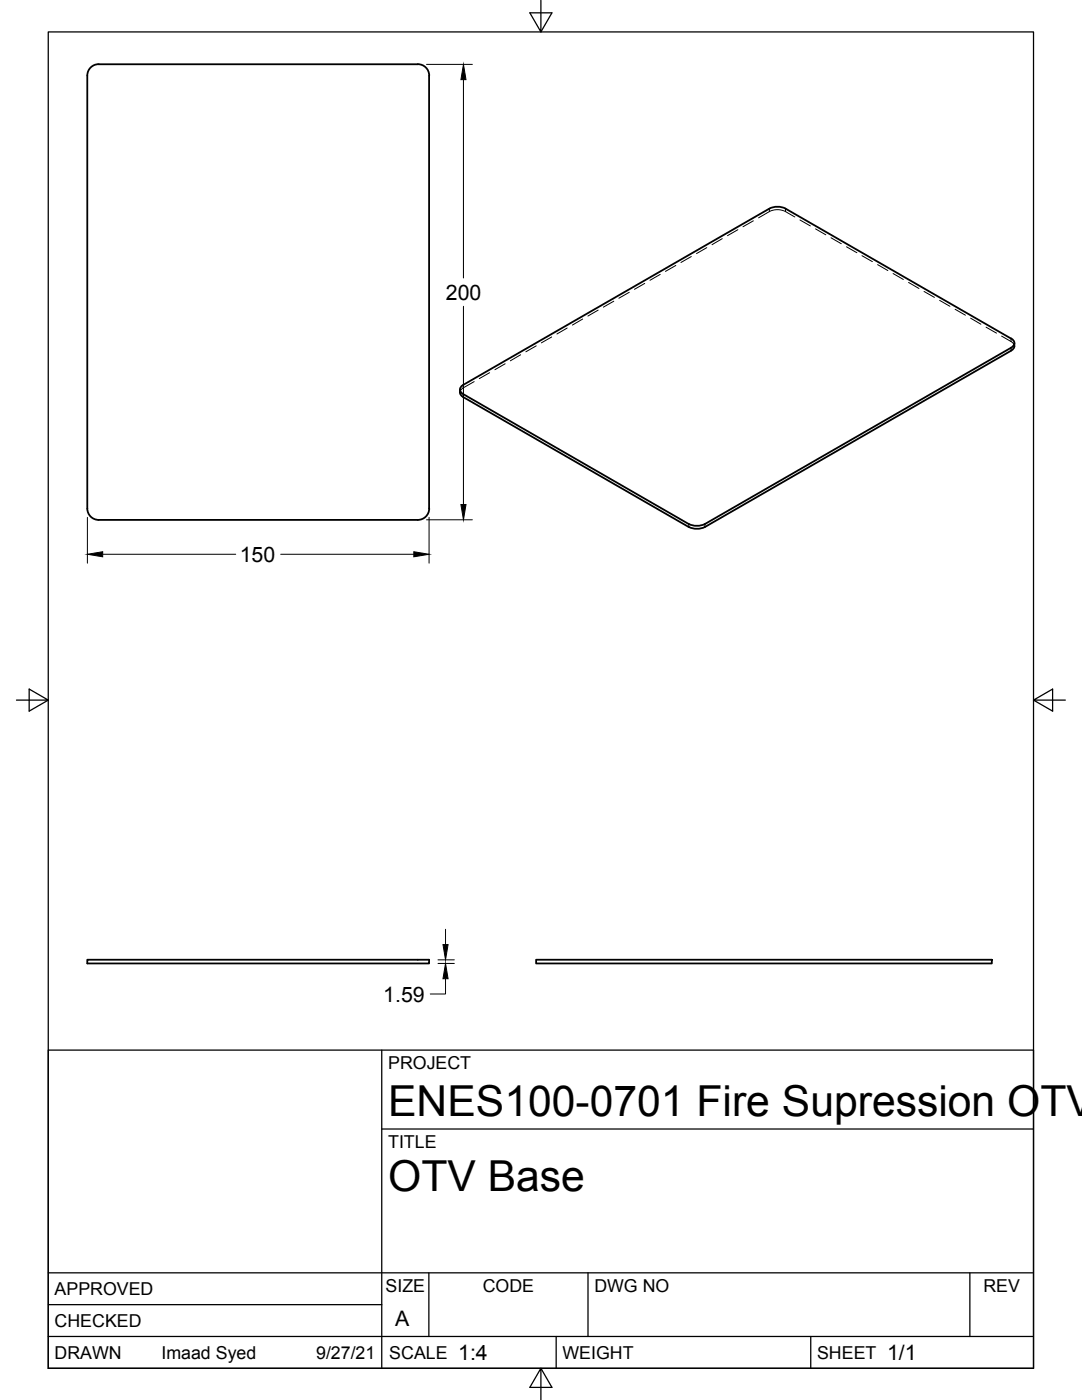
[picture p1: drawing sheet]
<svg xmlns="http://www.w3.org/2000/svg" width="216mm" height="279mm" viewBox="0 0 216 279" stroke-linecap="round" stroke-linejoin="round" font-family="sans-serif">
<!-- layer: Visible -->
<path d="M17.4 15.1v86.4M85.6 15.1v86.4M85.6 15.1a2.28 2.28 0 0 0-2.2-2.3h-63.7a2.24 2.24 0 0 0-2.3 2.3M202.4 68.5v.6M202.4 69.1a1.18 1.18 0 0 1-.7 .9l-61 35.2a3.6 3.6 0 0 1-3.3 0l-45.2-26.2a1.25 1.25 0 0 1-.4-1.3M17.4 101.5a2.28 2.28 0 0 0 2.3 2.3h63.7a2.28 2.28 0 0 0 2.2-2.3M137.4 104.6l-45-25.9a.97 .97 0 0 1-.6-1 .97 .97 0 0 1 .6-.9l61.1-35.2a3.6 3.6 0 0 1 3.2 0l45.1 25.9a.97 .97 0 0 1 .6 1 .97 .97 0 0 1-.6 .9l-61.1 35.2M137.4 104.6a3.6 3.6 0 0 0 3.3 0M17.4 191.5h68.2v.8h-68.2zM107 191.5h90.9v.8h-90.9z" fill="none" stroke="#000" stroke-width=".36"/>
<!-- layer: Visible Narrow -->
<path d="M92.4 78.7v.5M201.7 69.4v.6M137.4 104.6v.6M140.7 104.6v.6" fill="none" stroke="#000" stroke-width=".2"/>
<!-- layer: Hidden -->
<g fill="none" stroke="#000" stroke-width=".2">
<path d="M125.6 58.3l-2.1 1.2M128.7 56.6l-2.1 1.1M131.7 54.8l-2 1.1M134.9 53l-2.1 1.2M137.9 51.2l-2 1.2M141 49.4l-2 1.2M144.1 47.6l-2 1.2M147.2 45.8l-2 1.2M150.3 44.1l-2 1.2M158.6 43.3l-1.9-1.1a3.5 3.5 0 0 0-3.2 0l-2.1 1.3M159.6 43.9l2.1 1.2M162.7 45.7l2.1 1.2"/>
<path d="M165.8 47.5l2.1 1.1M168.9 49.3l2.1 1.1M172 51l2.1 1.2M175.1 52.8l2.1 1.2M178.2 54.6l2.1 1.2M181.3 56.4l2.1 1.2M184.4 58.2l2.1 1.2M187.5 59.9l2 1.2M94.6 76.2l-2.4 1.4-.3 .3-.1 .4M97.7 74.4l-2.1 1.2M100.8 72.6l-2.1 1.2M103.9 70.8l-2.1 1.2"/>
<path d="M107 69l-2.1 1.2M110.1 67.2l-2.1 1.2M113.2 65.5l-2.1 1.2M116.3 63.7l-2.1 1.2M119.4 61.9l-2.1 1.2M122.5 60.1l-2.1 1.2M190.6 61.7l2 1.2M193.7 63.5l2 1.2M196.8 65.3l2 1.2M199.9 67.1l2.1 1.2 .3 .4 .1 .4"/>
</g>
<!-- layer: Hidden Narrow -->
<path d="M153.5 41.6v.6M156.7 41.6v.6M92.4 76.8v.6M201.7 67.6v.6" fill="none" stroke="#000" stroke-width=".2"/>
<!-- layer: Border -->
<path d="M9.6 6.4h196.6v266.7h-196.6zM107.9 0v6.4l-2.2-3.8h4.4l-2.2 3.8M3.3 139.7h6.3l-3.8-2.2v4.4l3.8-2.2M206.2 139.7l3.8 2.2v-4.4l-3.8 2.2h6.4M107.9 273.1l2.2 3.8h-4.4l2.2-3.8v6.3" fill="none" stroke="#000" stroke-width=".25"/>
<!-- layer: Titleblock -->
<path d="M9.6 209.6h196.6v63.5h-196.6zM76.2 209.6v63.5M76.2 225.3h130M9.6 254h196.6M85.6 254v12.7M117.3 254v12.7M193.5 254v12.7M9.6 266.7h196.6M9.6 260.4h66.6M111 266.7v6.4M161.8 266.7v6.4" fill="none" stroke="#000" stroke-width=".25"/>
<!-- layer: Dimensions -->
<path d="M85.1 12.8h9.2M92.5 15.9v39.6M92.5 61.1v39.6M17.4 103.3v9.1M20.5 110.6h26.5M56 110.6h26.6M85.1 103.7h9.2M85.6 103.3v9.1M87.4 191.6h3.3M87.4 192.3h3.3M88.9 195.3v3.1h-3M88.9 185.5v3" fill="none" stroke="#000" stroke-width=".2"/>
<path d="M92.5 12.8l.5 3.1h-1zM17.4 110.6l3.1-.5v1zM82.6 110.1l3 .5-3 .5zM92 100.7h1l-.5 3zM88.4 188.5h1l-.5 3.1zM88.9 192.3l.5 3h-1z" fill="#000" stroke="#000" stroke-width=".2"/>
<g font-size="8.5">
<text x="77.4" y="222.8">ENES100-0701 Fire Supression OTV</text>
<text x="77.4" y="237.8">OTV Base</text>
</g>
<g font-size="4.3">
<text x="89" y="59.8">200</text>
<text x="47.8" y="112.1">150</text>
<text x="76.5" y="199.9">1.59</text>
<text x="78.9" y="264.5">A</text>
<text x="91.4" y="271.4">1:4</text>
<text x="177" y="271.4">1/1</text>
</g>
<g font-size="3.5">
<text x="77.4" y="213.4">PROJECT</text>
<text x="77.4" y="229.1">TITLE</text>
<text x="76.9" y="257.8">SIZE</text>
<text x="96.3" y="257.8">CODE</text>
<text x="118.6" y="257.8">DWG NO</text>
<text x="196.2" y="257.8">REV</text>
<text x="10.9" y="258.5">APPROVED</text>
<text x="10.9" y="264.8">CHECKED</text>
<text x="10.9" y="271.2">DRAWN</text>
<text x="32.2" y="271.2">Imaad Syed</text>
<text x="63.1" y="271.2">9/27/21</text>
<text x="77.7" y="271.2">SCALE</text>
<text x="112.2" y="271.2">WEIGHT</text>
<text x="163" y="271.2">SHEET</text>
</g>
</svg>
